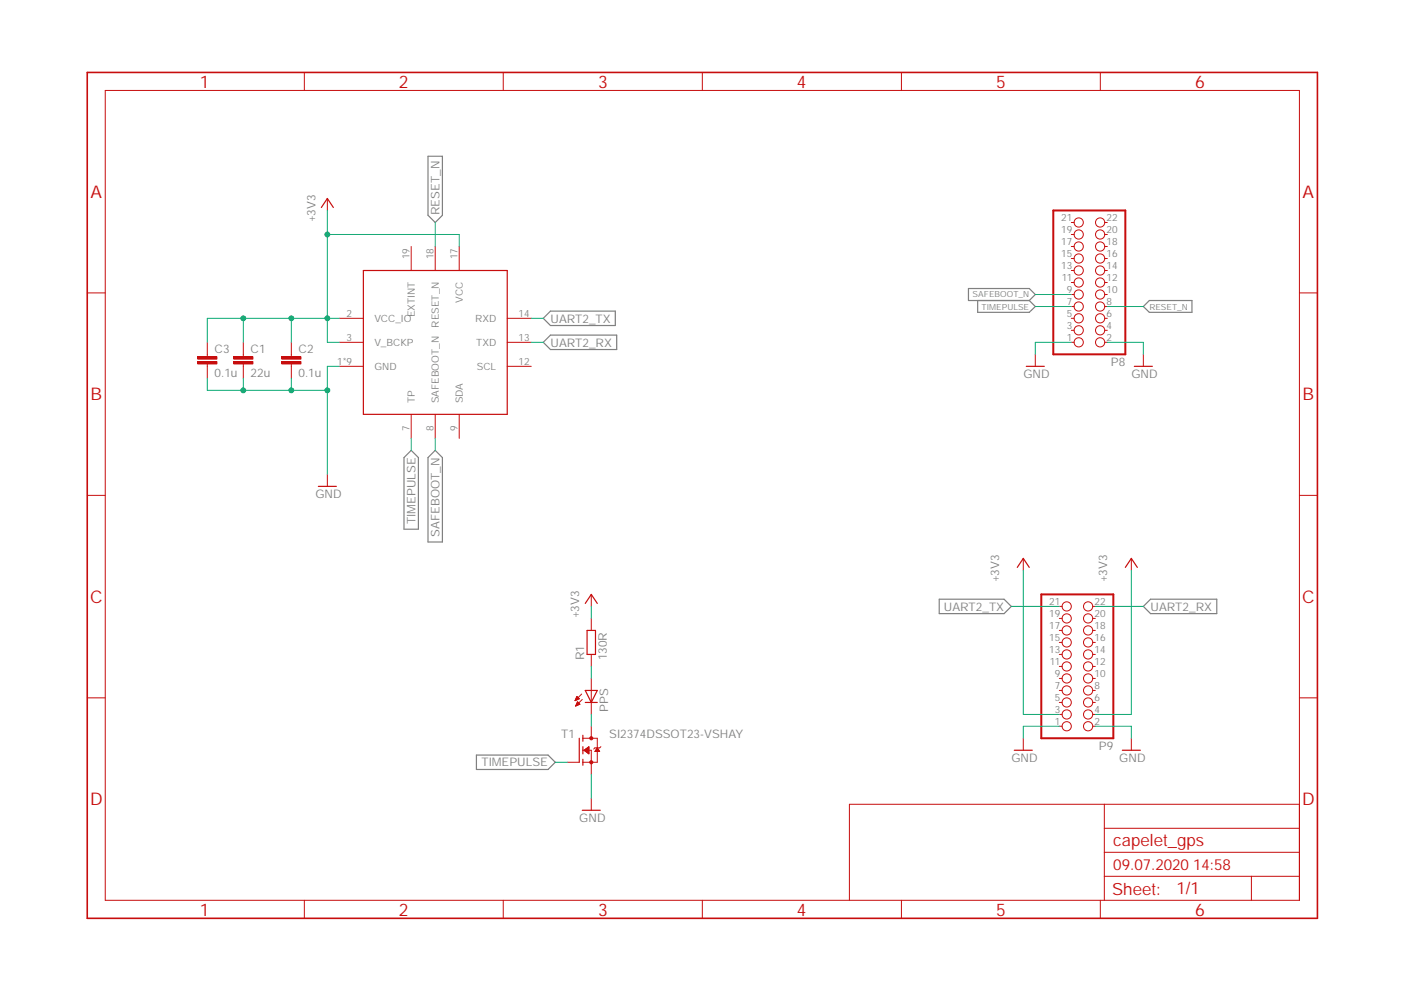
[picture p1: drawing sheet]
<?xml version="1.0" encoding="utf-8"?>
<!DOCTYPE eagle SYSTEM "eagle.dtd">
<eagle version="9.4.2">
<drawing>
<settings>
<setting alwaysvectorfont="no"/>
<setting verticaltext="up"/>
</settings>
<grid distance="0.1" unitdist="inch" unit="inch" style="lines" multiple="1" display="no" altdistance="0.01" altunitdist="inch" altunit="inch"/>
<schematic xreflabel="%F%N/%S.%C%R" xrefpart="/%S.%C%R">
<libraries>
<library name="shepherd">
<symbols>
<symbol name="SAM-M8Q">
<wire x1="0" y1="0" x2="30.48" y2="0" width="0.254" layer="94"/>
<wire x1="30.48" y1="0" x2="30.48" y2="30.48" width="0.254" layer="94"/>
<wire x1="30.48" y1="30.48" x2="0" y2="30.48" width="0.254" layer="94"/>
<wire x1="0" y1="30.48" x2="0" y2="0" width="0.254" layer="94"/>
<pin name="VCC_IO" x="-5.08" y="20.32" length="middle"/>
<pin name="V_BCKP" x="-5.08" y="15.24" length="middle"/>
<pin name="GND" x="-5.08" y="10.16" length="middle"/>
<pin name="TP" x="10.16" y="-5.08" length="middle" rot="R90"/>
<pin name="SAFEBOOT_N" x="15.24" y="-5.08" length="middle" rot="R90"/>
<pin name="SDA" x="20.32" y="-5.08" length="middle" rot="R90"/>
<pin name="SCL" x="35.56" y="10.16" length="middle" rot="R180"/>
<pin name="TXD" x="35.56" y="15.24" length="middle" rot="R180"/>
<pin name="RXD" x="35.56" y="20.32" length="middle" rot="R180"/>
<pin name="VCC" x="20.32" y="35.56" length="middle" rot="R270"/>
<pin name="RESET_N" x="15.24" y="35.56" length="middle" rot="R270"/>
<pin name="EXTINT" x="10.16" y="35.56" length="middle" rot="R270"/>
</symbol>
<symbol name="N-MOSFET">
<wire x1="0.762" y1="0.762" x2="0.762" y2="0" width="0.254" layer="94"/>
<wire x1="0.762" y1="0" x2="0.762" y2="-0.762" width="0.254" layer="94"/>
<wire x1="0.762" y1="3.175" x2="0.762" y2="2.54" width="0.254" layer="94"/>
<wire x1="0.762" y1="2.54" x2="0.762" y2="1.905" width="0.254" layer="94"/>
<wire x1="0.762" y1="0" x2="2.54" y2="0" width="0.1524" layer="94"/>
<wire x1="2.54" y1="0" x2="2.54" y2="-2.54" width="0.1524" layer="94"/>
<wire x1="0.762" y1="-1.905" x2="0.762" y2="-2.54" width="0.254" layer="94"/>
<wire x1="0.762" y1="-2.54" x2="0.762" y2="-3.175" width="0.254" layer="94"/>
<wire x1="0" y1="2.54" x2="0" y2="-2.54" width="0.254" layer="94"/>
<wire x1="2.54" y1="-2.54" x2="0.762" y2="-2.54" width="0.1524" layer="94"/>
<wire x1="3.81" y1="2.54" x2="3.81" y2="0.508" width="0.1524" layer="94"/>
<wire x1="3.81" y1="0.508" x2="3.81" y2="-2.54" width="0.1524" layer="94"/>
<wire x1="2.54" y1="-2.54" x2="3.81" y2="-2.54" width="0.1524" layer="94"/>
<wire x1="0.762" y1="2.54" x2="3.81" y2="2.54" width="0.1524" layer="94"/>
<wire x1="4.572" y1="0.762" x2="4.318" y2="0.508" width="0.1524" layer="94"/>
<wire x1="4.318" y1="0.508" x2="3.81" y2="0.508" width="0.1524" layer="94"/>
<wire x1="3.81" y1="0.508" x2="3.302" y2="0.508" width="0.1524" layer="94"/>
<wire x1="3.302" y1="0.508" x2="3.048" y2="0.254" width="0.1524" layer="94"/>
<circle x="2.54" y="-2.54" radius="0.3592" width="0" layer="94"/>
<circle x="2.54" y="2.54" radius="0.3592" width="0" layer="94"/>
<text x="-11.43" y="0" size="1.778" layer="96">&gt;VALUE</text>
<text x="-11.43" y="2.54" size="1.778" layer="95">&gt;NAME</text>
<pin name="S" x="2.54" y="-5.08" visible="off" length="short" direction="pas" rot="R90"/>
<pin name="G" x="-2.54" y="-2.54" visible="off" length="short" direction="pas"/>
<pin name="D" x="2.54" y="5.08" visible="off" length="short" direction="pas" rot="R270"/>
<polygon width="0.1524" layer="94">
<vertex x="3.81" y="0.508"/>
<vertex x="3.302" y="-0.254"/>
<vertex x="4.318" y="-0.254"/>
</polygon>
<polygon width="0.1524" layer="94">
<vertex x="1.016" y="0"/>
<vertex x="2.032" y="0.762"/>
<vertex x="2.032" y="-0.762"/>
</polygon>
</symbol>
<symbol name="LED">
<wire x1="1.27" y1="0" x2="0" y2="-2.54" width="0.254" layer="94"/>
<wire x1="0" y1="-2.54" x2="-1.27" y2="0" width="0.254" layer="94"/>
<wire x1="1.27" y1="-2.54" x2="0" y2="-2.54" width="0.254" layer="94"/>
<wire x1="0" y1="-2.54" x2="-1.27" y2="-2.54" width="0.254" layer="94"/>
<wire x1="1.27" y1="0" x2="0" y2="0" width="0.254" layer="94"/>
<wire x1="0" y1="0" x2="-1.27" y2="0" width="0.254" layer="94"/>
<wire x1="0" y1="0" x2="0" y2="-2.54" width="0.1524" layer="94"/>
<wire x1="-2.032" y1="-0.762" x2="-3.429" y2="-2.159" width="0.1524" layer="94"/>
<wire x1="-1.905" y1="-1.905" x2="-3.302" y2="-3.302" width="0.1524" layer="94"/>
<text x="3.556" y="-4.572" size="1.778" layer="95" rot="R90">&gt;NAME</text>
<pin name="C" x="0" y="-5.08" visible="off" length="short" direction="pas" rot="R90"/>
<pin name="A" x="0" y="2.54" visible="off" length="short" direction="pas" rot="R270"/>
<polygon width="0.1524" layer="94">
<vertex x="-3.429" y="-2.159"/>
<vertex x="-3.048" y="-1.27"/>
<vertex x="-2.54" y="-1.778"/>
</polygon>
<polygon width="0.1524" layer="94">
<vertex x="-3.302" y="-3.302"/>
<vertex x="-2.921" y="-2.413"/>
<vertex x="-2.413" y="-2.921"/>
</polygon>
</symbol>
<symbol name="R-EU">
<wire x1="-2.54" y1="-0.889" x2="2.54" y2="-0.889" width="0.254" layer="94"/>
<wire x1="2.54" y1="0.889" x2="-2.54" y2="0.889" width="0.254" layer="94"/>
<wire x1="2.54" y1="-0.889" x2="2.54" y2="0.889" width="0.254" layer="94"/>
<wire x1="-2.54" y1="-0.889" x2="-2.54" y2="0.889" width="0.254" layer="94"/>
<text x="-3.81" y="1.4986" size="1.778" layer="95">&gt;NAME</text>
<text x="-3.81" y="-3.302" size="1.778" layer="96">&gt;VALUE</text>
<pin name="2" x="5.08" y="0" visible="off" length="short" direction="pas" swaplevel="1" rot="R180"/>
<pin name="1" x="-5.08" y="0" visible="off" length="short" direction="pas" swaplevel="1"/>
</symbol>
<symbol name="C-EU">
<wire x1="0" y1="0" x2="0" y2="-0.508" width="0.1524" layer="94"/>
<wire x1="0" y1="-2.54" x2="0" y2="-2.032" width="0.1524" layer="94"/>
<text x="1.524" y="0.381" size="1.778" layer="95">&gt;NAME</text>
<text x="1.524" y="-4.699" size="1.778" layer="96">&gt;VALUE</text>
<rectangle x1="-2.032" y1="-2.032" x2="2.032" y2="-1.524" layer="94"/>
<rectangle x1="-2.032" y1="-1.016" x2="2.032" y2="-0.508" layer="94"/>
<pin name="1" x="0" y="2.54" visible="off" length="short" direction="pas" swaplevel="1" rot="R270"/>
<pin name="2" x="0" y="-5.08" visible="off" length="short" direction="pas" swaplevel="1" rot="R90"/>
</symbol>
<symbol name="PINH2X11">
<wire x1="-6.35" y1="-15.24" x2="8.89" y2="-15.24" width="0.4064" layer="94"/>
<wire x1="8.89" y1="-15.24" x2="8.89" y2="15.24" width="0.4064" layer="94"/>
<wire x1="8.89" y1="15.24" x2="-6.35" y2="15.24" width="0.4064" layer="94"/>
<wire x1="-6.35" y1="15.24" x2="-6.35" y2="-15.24" width="0.4064" layer="94"/>
<text x="-6.35" y="15.875" size="1.778" layer="95">&gt;NAME</text>
<text x="-6.35" y="-17.78" size="1.778" layer="96">&gt;VALUE</text>
<pin name="1" x="-2.54" y="12.7" visible="pad" length="short" direction="pas" function="dot"/>
<pin name="2" x="5.08" y="12.7" visible="pad" length="short" direction="pas" function="dot" rot="R180"/>
<pin name="3" x="-2.54" y="10.16" visible="pad" length="short" direction="pas" function="dot"/>
<pin name="4" x="5.08" y="10.16" visible="pad" length="short" direction="pas" function="dot" rot="R180"/>
<pin name="5" x="-2.54" y="7.62" visible="pad" length="short" direction="pas" function="dot"/>
<pin name="6" x="5.08" y="7.62" visible="pad" length="short" direction="pas" function="dot" rot="R180"/>
<pin name="7" x="-2.54" y="5.08" visible="pad" length="short" direction="pas" function="dot"/>
<pin name="8" x="5.08" y="5.08" visible="pad" length="short" direction="pas" function="dot" rot="R180"/>
<pin name="9" x="-2.54" y="2.54" visible="pad" length="short" direction="pas" function="dot"/>
<pin name="10" x="5.08" y="2.54" visible="pad" length="short" direction="pas" function="dot" rot="R180"/>
<pin name="11" x="-2.54" y="0" visible="pad" length="short" direction="pas" function="dot"/>
<pin name="12" x="5.08" y="0" visible="pad" length="short" direction="pas" function="dot" rot="R180"/>
<pin name="13" x="-2.54" y="-2.54" visible="pad" length="short" direction="pas" function="dot"/>
<pin name="14" x="5.08" y="-2.54" visible="pad" length="short" direction="pas" function="dot" rot="R180"/>
<pin name="15" x="-2.54" y="-5.08" visible="pad" length="short" direction="pas" function="dot"/>
<pin name="16" x="5.08" y="-5.08" visible="pad" length="short" direction="pas" function="dot" rot="R180"/>
<pin name="17" x="-2.54" y="-7.62" visible="pad" length="short" direction="pas" function="dot"/>
<pin name="18" x="5.08" y="-7.62" visible="pad" length="short" direction="pas" function="dot" rot="R180"/>
<pin name="19" x="-2.54" y="-10.16" visible="pad" length="short" direction="pas" function="dot"/>
<pin name="20" x="5.08" y="-10.16" visible="pad" length="short" direction="pas" function="dot" rot="R180"/>
<pin name="21" x="-2.54" y="-12.7" visible="pad" length="short" direction="pas" function="dot"/>
<pin name="22" x="5.08" y="-12.7" visible="pad" length="short" direction="pas" function="dot" rot="R180"/>
</symbol>
</symbols>
<devicesets>
<deviceset name="SAM-M8Q" prefix="IC">
<gates>
<gate name="G$1" symbol="SAM-M8Q" x="0" y="0"/>
</gates>
<devices>
<device name="" package="SAM-M8Q">
<connects>
<connect gate="G$1" pin="EXTINT" pad="19"/>
<connect gate="G$1" pin="GND" pad="1 4 5 6 10 11 15 16 20"/>
<connect gate="G$1" pin="RESET_N" pad="18"/>
<connect gate="G$1" pin="RXD" pad="14"/>
<connect gate="G$1" pin="SAFEBOOT_N" pad="8"/>
<connect gate="G$1" pin="SCL" pad="12"/>
<connect gate="G$1" pin="SDA" pad="9"/>
<connect gate="G$1" pin="TP" pad="7"/>
<connect gate="G$1" pin="TXD" pad="13"/>
<connect gate="G$1" pin="VCC" pad="17"/>
<connect gate="G$1" pin="VCC_IO" pad="2"/>
<connect gate="G$1" pin="V_BCKP" pad="3"/>
</connects>
<technologies>
<technology name=""/>
</technologies>
</device>
</devices>
</deviceset>
<deviceset name="SI2374DS" prefix="T">
<gates>
<gate name="G$1" symbol="N-MOSFET" x="5.08" y="5.08"/>
</gates>
<devices>
<device name="" package="SOT23">
<connects>
<connect gate="G$1" pin="D" pad="3"/>
<connect gate="G$1" pin="G" pad="1"/>
<connect gate="G$1" pin="S" pad="2"/>
</connects>
<technologies>
<technology name=""/>
</technologies>
</device>
<device name="SOT23-VSHAY" package="SOT95P237X112-3">
<connects>
<connect gate="G$1" pin="D" pad="3"/>
<connect gate="G$1" pin="G" pad="1"/>
<connect gate="G$1" pin="S" pad="2"/>
</connects>
<package3dinstances>
<package3dinstance package3d_urn="urn:adsk.eagle:package:5032659/1"/>
</package3dinstances>
<technologies>
<technology name=""/>
</technologies>
</device>
</devices>
</deviceset>
<deviceset name="598-8130-107F" prefix="LED">
<gates>
<gate name="A" symbol="LED" x="2.54" y="5.08"/>
</gates>
<devices>
<device name="LED_0805" package="LEDC2012X75">
<connects>
<connect gate="A" pin="A" pad="2"/>
<connect gate="A" pin="C" pad="1"/>
</connects>
<package3dinstances>
<package3dinstance package3d_urn="urn:adsk.eagle:package:5033917/1"/>
</package3dinstances>
<technologies>
<technology name=""/>
</technologies>
</device>
</devices>
</deviceset>
<deviceset name="R_SMD" prefix="R" uservalue="yes">
<gates>
<gate name="G$1" symbol="R-EU" x="5.08" y="2.54"/>
</gates>
<devices>
<device name="0402" package="RESC1005X40">
<connects>
<connect gate="G$1" pin="1" pad="1"/>
<connect gate="G$1" pin="2" pad="2"/>
</connects>
<package3dinstances>
<package3dinstance package3d_urn="urn:adsk.eagle:package:4924763/1"/>
</package3dinstances>
<technologies>
<technology name=""/>
</technologies>
</device>
<device name="0603" package="RESC1608X55">
<connects>
<connect gate="G$1" pin="1" pad="1"/>
<connect gate="G$1" pin="2" pad="2"/>
</connects>
<package3dinstances>
<package3dinstance package3d_urn="urn:adsk.eagle:package:4930386/1"/>
</package3dinstances>
<technologies>
<technology name=""/>
</technologies>
</device>
<device name="0805" package="RESC2012X65">
<connects>
<connect gate="G$1" pin="1" pad="1"/>
<connect gate="G$1" pin="2" pad="2"/>
</connects>
<technologies>
<technology name=""/>
</technologies>
</device>
<device name="0201" package="RESC0603X26">
<connects>
<connect gate="G$1" pin="1" pad="1"/>
<connect gate="G$1" pin="2" pad="2"/>
</connects>
<package3dinstances>
<package3dinstance package3d_urn="urn:adsk.eagle:package:12524986/1"/>
</package3dinstances>
<technologies>
<technology name=""/>
</technologies>
</device>
</devices>
</deviceset>
<deviceset name="C_SMD" prefix="C" uservalue="yes">
<gates>
<gate name="G$1" symbol="C-EU" x="2.54" y="5.08"/>
</gates>
<devices>
<device name="0603" package="CAPC1608X95">
<connects>
<connect gate="G$1" pin="1" pad="1"/>
<connect gate="G$1" pin="2" pad="2"/>
</connects>
<package3dinstances>
<package3dinstance package3d_urn="urn:adsk.eagle:package:4925888/1"/>
</package3dinstances>
<technologies>
<technology name=""/>
</technologies>
</device>
<device name="1210" package="CAPC3225X280">
<connects>
<connect gate="G$1" pin="1" pad="1"/>
<connect gate="G$1" pin="2" pad="2"/>
</connects>
<package3dinstances>
<package3dinstance package3d_urn="urn:adsk.eagle:package:4926069/1"/>
</package3dinstances>
<technologies>
<technology name=""/>
</technologies>
</device>
<device name="0805" package="CAPC2012X145">
<connects>
<connect gate="G$1" pin="1" pad="1"/>
<connect gate="G$1" pin="2" pad="2"/>
</connects>
<package3dinstances>
<package3dinstance package3d_urn="urn:adsk.eagle:package:4930364/1"/>
</package3dinstances>
<technologies>
<technology name=""/>
</technologies>
</device>
<device name="0402" package="CAPC1005X55">
<connects>
<connect gate="G$1" pin="1" pad="1"/>
<connect gate="G$1" pin="2" pad="2"/>
</connects>
<package3dinstances>
<package3dinstance package3d_urn="urn:adsk.eagle:package:4930370/1"/>
</package3dinstances>
<technologies>
<technology name=""/>
</technologies>
</device>
<device name="0201" package="CAPC0603X33">
<connects>
<connect gate="G$1" pin="1" pad="1"/>
<connect gate="G$1" pin="2" pad="2"/>
</connects>
<package3dinstances>
<package3dinstance package3d_urn="urn:adsk.eagle:package:12525021/1"/>
</package3dinstances>
<technologies>
<technology name=""/>
</technologies>
</device>
</devices>
</deviceset>
<deviceset name="PINHD-2X11" prefix="JP" uservalue="yes">
<gates>
<gate name="A" symbol="PINH2X11" x="0" y="0"/>
</gates>
<devices>
<device name="" package="2X11">
<connects>
<connect gate="A" pin="1" pad="2"/>
<connect gate="A" pin="10" pad="9"/>
<connect gate="A" pin="11" pad="12"/>
<connect gate="A" pin="12" pad="11"/>
<connect gate="A" pin="13" pad="14"/>
<connect gate="A" pin="14" pad="13"/>
<connect gate="A" pin="15" pad="16"/>
<connect gate="A" pin="16" pad="15"/>
<connect gate="A" pin="17" pad="18"/>
<connect gate="A" pin="18" pad="17"/>
<connect gate="A" pin="19" pad="20"/>
<connect gate="A" pin="2" pad="1"/>
<connect gate="A" pin="20" pad="19"/>
<connect gate="A" pin="21" pad="22"/>
<connect gate="A" pin="22" pad="21"/>
<connect gate="A" pin="3" pad="4"/>
<connect gate="A" pin="4" pad="3"/>
<connect gate="A" pin="5" pad="6"/>
<connect gate="A" pin="6" pad="5"/>
<connect gate="A" pin="7" pad="8"/>
<connect gate="A" pin="8" pad="7"/>
<connect gate="A" pin="9" pad="10"/>
</connects>
<package3dinstances>
<package3dinstance package3d_urn="urn:adsk.eagle:package:22419/2"/>
</package3dinstances>
<technologies>
<technology name=""/>
</technologies>
</device>
</devices>
</deviceset>
</devicesets>
</library>
<library name="supply1">
<symbols>
<symbol name="+3V3">
<wire x1="1.27" y1="-1.905" x2="0" y2="0" width="0.254" layer="94"/>
<wire x1="0" y1="0" x2="-1.27" y2="-1.905" width="0.254" layer="94"/>
<text x="-2.54" y="-5.08" size="1.778" layer="96" rot="R90">&gt;VALUE</text>
<pin name="+3V3" x="0" y="-2.54" visible="off" length="short" direction="sup" rot="R90"/>
</symbol>
<symbol name="GND">
<wire x1="-1.905" y1="0" x2="1.905" y2="0" width="0.254" layer="94"/>
<text x="-2.54" y="-2.54" size="1.778" layer="96">&gt;VALUE</text>
<pin name="GND" x="0" y="2.54" visible="off" length="short" direction="sup" rot="R270"/>
</symbol>
</symbols>
<devicesets>
<deviceset name="+3V3" prefix="+3V3">
<gates>
<gate name="G$1" symbol="+3V3" x="0" y="0"/>
</gates>
<devices>
<device name="">
<technologies>
<technology name=""/>
</technologies>
</device>
</devices>
</deviceset>
<deviceset name="GND" prefix="GND">
<gates>
<gate name="1" symbol="GND" x="0" y="0"/>
</gates>
<devices>
<device name="">
<technologies>
<technology name=""/>
</technologies>
</device>
</devices>
</deviceset>
</devicesets>
</library>
<library name="frames">
<symbols>
<symbol name="A4L-LOC">
<wire x1="256.54" y1="3.81" x2="256.54" y2="8.89" width="0.1016" layer="94"/>
<wire x1="256.54" y1="8.89" x2="256.54" y2="13.97" width="0.1016" layer="94"/>
<wire x1="256.54" y1="13.97" x2="256.54" y2="19.05" width="0.1016" layer="94"/>
<wire x1="256.54" y1="19.05" x2="256.54" y2="24.13" width="0.1016" layer="94"/>
<wire x1="161.29" y1="3.81" x2="161.29" y2="24.13" width="0.1016" layer="94"/>
<wire x1="161.29" y1="24.13" x2="215.265" y2="24.13" width="0.1016" layer="94"/>
<wire x1="215.265" y1="24.13" x2="256.54" y2="24.13" width="0.1016" layer="94"/>
<wire x1="246.38" y1="3.81" x2="246.38" y2="8.89" width="0.1016" layer="94"/>
<wire x1="246.38" y1="8.89" x2="256.54" y2="8.89" width="0.1016" layer="94"/>
<wire x1="246.38" y1="8.89" x2="215.265" y2="8.89" width="0.1016" layer="94"/>
<wire x1="215.265" y1="8.89" x2="215.265" y2="3.81" width="0.1016" layer="94"/>
<wire x1="215.265" y1="8.89" x2="215.265" y2="13.97" width="0.1016" layer="94"/>
<wire x1="215.265" y1="13.97" x2="256.54" y2="13.97" width="0.1016" layer="94"/>
<wire x1="215.265" y1="13.97" x2="215.265" y2="19.05" width="0.1016" layer="94"/>
<wire x1="215.265" y1="19.05" x2="256.54" y2="19.05" width="0.1016" layer="94"/>
<wire x1="215.265" y1="19.05" x2="215.265" y2="24.13" width="0.1016" layer="94"/>
<text x="217.17" y="15.24" size="2.54" layer="94">&gt;DRAWING_NAME</text>
<text x="217.17" y="10.16" size="2.286" layer="94">&gt;LAST_DATE_TIME</text>
<text x="230.505" y="5.08" size="2.54" layer="94">&gt;SHEET</text>
<text x="216.916" y="4.953" size="2.54" layer="94">Sheet:</text>
<frame x1="0" y1="0" x2="260.35" y2="179.07" columns="6" rows="4" layer="94"/>
</symbol>
</symbols>
<devicesets>
<deviceset name="A4L-LOC" prefix="FRAME" uservalue="yes">
<gates>
<gate name="G$1" symbol="A4L-LOC" x="0" y="0"/>
</gates>
<devices>
<device name="">
<technologies>
<technology name=""/>
</technologies>
</device>
</devices>
</deviceset>
</devicesets>
</library>
</libraries>
<attributes>
</attributes>
<variantdefs>
</variantdefs>
<classes>
<class number="0" name="default" width="0" drill="0">
</class>
</classes>
<parts>
<part name="IC1" library="shepherd" deviceset="SAM-M8Q" device=""/>
<part name="+3V1" library="supply1" deviceset="+3V3" device=""/>
<part name="GND1" library="supply1" deviceset="GND" device=""/>
<part name="+3V2" library="supply1" deviceset="+3V3" device=""/>
<part name="+3V3" library="supply1" deviceset="+3V3" device=""/>
<part name="GND2" library="supply1" deviceset="GND" device=""/>
<part name="GND3" library="supply1" deviceset="GND" device=""/>
<part name="T1" library="shepherd" deviceset="SI2374DS" device="SOT23-VSHAY" package3d_urn="urn:adsk.eagle:package:5032659/1"/>
<part name="PPS" library="shepherd" deviceset="598-8130-107F" device="LED_0805" package3d_urn="urn:adsk.eagle:package:5033917/1"/>
<part name="R1" library="shepherd" deviceset="R_SMD" device="0805" value="130R"/>
<part name="+3V4" library="supply1" deviceset="+3V3" device=""/>
<part name="GND4" library="supply1" deviceset="GND" device=""/>
<part name="C1" library="shepherd" deviceset="C_SMD" device="1210" package3d_urn="urn:adsk.eagle:package:4926069/1" value="22u"/>
<part name="C2" library="shepherd" deviceset="C_SMD" device="0805" package3d_urn="urn:adsk.eagle:package:4930364/1" value="0.1u"/>
<part name="C3" library="shepherd" deviceset="C_SMD" device="0805" package3d_urn="urn:adsk.eagle:package:4930364/1" value="0.1u"/>
<part name="FRAME1" library="frames" deviceset="A4L-LOC" device=""/>
<part name="GND5" library="supply1" deviceset="GND" device=""/>
<part name="GND6" library="supply1" deviceset="GND" device=""/>
<part name="P8" library="shepherd" deviceset="PINHD-2X11" device="" package3d_urn="urn:adsk.eagle:package:22419/2"/>
<part name="P9" library="shepherd" deviceset="PINHD-2X11" device="" package3d_urn="urn:adsk.eagle:package:22419/2"/>
</parts>
<sheets>
<sheet>
<plain>
</plain>
<instances>
<instance part="IC1" gate="G$1" x="58.42" y="106.68" smashed="yes"/>
<instance part="+3V1" gate="G$1" x="50.8" y="152.4" smashed="yes">
<attribute name="VALUE" x="48.26" y="147.32" size="1.778" layer="96" rot="R90"/>
</instance>
<instance part="GND1" gate="1" x="50.8" y="91.44" smashed="yes">
<attribute name="VALUE" x="48.26" y="88.9" size="1.778" layer="96"/>
</instance>
<instance part="+3V2" gate="G$1" x="198.12" y="76.2" smashed="yes">
<attribute name="VALUE" x="193.04" y="71.12" size="1.778" layer="96" rot="R90"/>
</instance>
<instance part="+3V3" gate="G$1" x="220.98" y="76.2" smashed="yes">
<attribute name="VALUE" x="215.9" y="71.12" size="1.778" layer="96" rot="R90"/>
</instance>
<instance part="GND2" gate="1" x="220.98" y="35.56" smashed="yes">
<attribute name="VALUE" x="218.44" y="33.02" size="1.778" layer="96"/>
</instance>
<instance part="GND3" gate="1" x="198.12" y="35.56" smashed="yes">
<attribute name="VALUE" x="195.58" y="33.02" size="1.778" layer="96"/>
</instance>
<instance part="T1" gate="G$1" x="104.14" y="35.56" smashed="yes">
<attribute name="VALUE" x="110.49" y="38.1" size="1.778" layer="96"/>
<attribute name="NAME" x="100.33" y="38.1" size="1.778" layer="95"/>
</instance>
<instance part="PPS" gate="A" x="106.68" y="48.26" smashed="yes">
<attribute name="NAME" x="110.236" y="43.688" size="1.778" layer="95" rot="R90"/>
</instance>
<instance part="R1" gate="G$1" x="106.68" y="58.42" smashed="yes" rot="R90">
<attribute name="NAME" x="105.1814" y="54.61" size="1.778" layer="95" rot="R90"/>
<attribute name="VALUE" x="109.982" y="54.61" size="1.778" layer="96" rot="R90"/>
</instance>
<instance part="+3V4" gate="G$1" x="106.68" y="68.58" smashed="yes">
<attribute name="VALUE" x="104.14" y="63.5" size="1.778" layer="96" rot="R90"/>
</instance>
<instance part="GND4" gate="1" x="106.68" y="22.86" smashed="yes">
<attribute name="VALUE" x="104.14" y="20.32" size="1.778" layer="96"/>
</instance>
<instance part="C1" gate="G$1" x="33.02" y="119.38" smashed="yes">
<attribute name="NAME" x="34.544" y="119.761" size="1.778" layer="95"/>
<attribute name="VALUE" x="34.544" y="114.681" size="1.778" layer="96"/>
</instance>
<instance part="C2" gate="G$1" x="43.18" y="119.38" smashed="yes">
<attribute name="NAME" x="44.704" y="119.761" size="1.778" layer="95"/>
<attribute name="VALUE" x="44.704" y="114.681" size="1.778" layer="96"/>
</instance>
<instance part="C3" gate="G$1" x="25.4" y="119.38" smashed="yes">
<attribute name="NAME" x="26.924" y="119.761" size="1.778" layer="95"/>
<attribute name="VALUE" x="26.924" y="114.681" size="1.778" layer="96"/>
</instance>
<instance part="FRAME1" gate="G$1" x="0" y="0" smashed="yes">
<attribute name="DRAWING_NAME" x="217.17" y="15.24" size="2.54" layer="94"/>
<attribute name="LAST_DATE_TIME" x="217.17" y="10.16" size="2.286" layer="94"/>
<attribute name="SHEET" x="230.505" y="5.08" size="2.54" layer="94"/>
</instance>
<instance part="GND5" gate="1" x="223.52" y="116.84" smashed="yes">
<attribute name="VALUE" x="220.98" y="114.3" size="1.778" layer="96"/>
</instance>
<instance part="GND6" gate="1" x="200.66" y="116.84" smashed="yes">
<attribute name="VALUE" x="198.12" y="114.3" size="1.778" layer="96"/>
</instance>
<instance part="P8" gate="A" x="213.36" y="134.62" smashed="yes" rot="R180">
<attribute name="NAME" x="219.71" y="118.745" size="1.778" layer="95" rot="R180"/>
<attribute name="VALUE" x="219.71" y="152.4" size="1.778" layer="96" rot="R180"/>
</instance>
<instance part="P9" gate="A" x="210.82" y="53.34" smashed="yes" rot="R180">
<attribute name="NAME" x="217.17" y="37.465" size="1.778" layer="95" rot="R180"/>
<attribute name="VALUE" x="217.17" y="71.12" size="1.778" layer="96" rot="R180"/>
</instance>
</instances>
<busses>
</busses>
<nets>
<net name="+3V3" class="0">
<segment>
<pinref part="IC1" gate="G$1" pin="VCC_IO"/>
<pinref part="+3V1" gate="G$1" pin="+3V3"/>
<wire x1="53.34" y1="127" x2="50.8" y2="127" width="0.1524" layer="91"/>
<wire x1="50.8" y1="127" x2="50.8" y2="144.78" width="0.1524" layer="91"/>
<pinref part="IC1" gate="G$1" pin="V_BCKP"/>
<wire x1="50.8" y1="144.78" x2="50.8" y2="149.86" width="0.1524" layer="91"/>
<wire x1="53.34" y1="121.92" x2="50.8" y2="121.92" width="0.1524" layer="91"/>
<wire x1="50.8" y1="121.92" x2="50.8" y2="127" width="0.1524" layer="91"/>
<junction x="50.8" y="127"/>
<pinref part="IC1" gate="G$1" pin="VCC"/>
<wire x1="78.74" y1="142.24" x2="78.74" y2="144.78" width="0.1524" layer="91"/>
<wire x1="78.74" y1="144.78" x2="50.8" y2="144.78" width="0.1524" layer="91"/>
<junction x="50.8" y="144.78"/>
<pinref part="C1" gate="G$1" pin="1"/>
<wire x1="33.02" y1="121.92" x2="33.02" y2="127" width="0.1524" layer="91"/>
<wire x1="33.02" y1="127" x2="43.18" y2="127" width="0.1524" layer="91"/>
<pinref part="C2" gate="G$1" pin="1"/>
<wire x1="43.18" y1="127" x2="50.8" y2="127" width="0.1524" layer="91"/>
<wire x1="43.18" y1="121.92" x2="43.18" y2="127" width="0.1524" layer="91"/>
<junction x="43.18" y="127"/>
<pinref part="C3" gate="G$1" pin="1"/>
<wire x1="25.4" y1="121.92" x2="25.4" y2="127" width="0.1524" layer="91"/>
<wire x1="25.4" y1="127" x2="33.02" y2="127" width="0.1524" layer="91"/>
<junction x="33.02" y="127"/>
</segment>
<segment>
<pinref part="R1" gate="G$1" pin="2"/>
<pinref part="+3V4" gate="G$1" pin="+3V3"/>
<wire x1="106.68" y1="63.5" x2="106.68" y2="66.04" width="0.1524" layer="91"/>
</segment>
<segment>
<pinref part="+3V2" gate="G$1" pin="+3V3"/>
<wire x1="198.12" y1="43.18" x2="198.12" y2="73.66" width="0.1524" layer="91"/>
<pinref part="P9" gate="A" pin="4"/>
<wire x1="198.12" y1="43.18" x2="205.74" y2="43.18" width="0.1524" layer="91"/>
</segment>
<segment>
<pinref part="+3V3" gate="G$1" pin="+3V3"/>
<wire x1="220.98" y1="43.18" x2="220.98" y2="73.66" width="0.1524" layer="91"/>
<pinref part="P9" gate="A" pin="3"/>
<wire x1="220.98" y1="43.18" x2="213.36" y2="43.18" width="0.1524" layer="91"/>
</segment>
</net>
<net name="GND" class="0">
<segment>
<pinref part="IC1" gate="G$1" pin="GND"/>
<wire x1="53.34" y1="116.84" x2="50.8" y2="116.84" width="0.1524" layer="91"/>
<pinref part="GND1" gate="1" pin="GND"/>
<wire x1="50.8" y1="116.84" x2="50.8" y2="111.76" width="0.1524" layer="91"/>
<pinref part="C2" gate="G$1" pin="2"/>
<wire x1="50.8" y1="111.76" x2="50.8" y2="93.98" width="0.1524" layer="91"/>
<wire x1="43.18" y1="114.3" x2="43.18" y2="111.76" width="0.1524" layer="91"/>
<wire x1="43.18" y1="111.76" x2="50.8" y2="111.76" width="0.1524" layer="91"/>
<junction x="50.8" y="111.76"/>
<pinref part="C1" gate="G$1" pin="2"/>
<wire x1="33.02" y1="114.3" x2="33.02" y2="111.76" width="0.1524" layer="91"/>
<wire x1="33.02" y1="111.76" x2="43.18" y2="111.76" width="0.1524" layer="91"/>
<junction x="43.18" y="111.76"/>
<pinref part="C3" gate="G$1" pin="2"/>
<wire x1="33.02" y1="111.76" x2="25.4" y2="111.76" width="0.1524" layer="91"/>
<wire x1="25.4" y1="111.76" x2="25.4" y2="114.3" width="0.1524" layer="91"/>
<junction x="33.02" y="111.76"/>
</segment>
<segment>
<pinref part="GND3" gate="1" pin="GND"/>
<wire x1="198.12" y1="38.1" x2="198.12" y2="40.64" width="0.1524" layer="91"/>
<pinref part="P9" gate="A" pin="2"/>
<wire x1="198.12" y1="40.64" x2="205.74" y2="40.64" width="0.1524" layer="91"/>
</segment>
<segment>
<pinref part="GND2" gate="1" pin="GND"/>
<wire x1="220.98" y1="40.64" x2="220.98" y2="38.1" width="0.1524" layer="91"/>
<pinref part="P9" gate="A" pin="1"/>
<wire x1="220.98" y1="40.64" x2="213.36" y2="40.64" width="0.1524" layer="91"/>
</segment>
<segment>
<pinref part="GND4" gate="1" pin="GND"/>
<pinref part="T1" gate="G$1" pin="S"/>
<wire x1="106.68" y1="25.4" x2="106.68" y2="30.48" width="0.1524" layer="91"/>
</segment>
<segment>
<pinref part="GND6" gate="1" pin="GND"/>
<wire x1="200.66" y1="119.38" x2="200.66" y2="121.92" width="0.1524" layer="91"/>
<pinref part="P8" gate="A" pin="2"/>
<wire x1="200.66" y1="121.92" x2="208.28" y2="121.92" width="0.1524" layer="91"/>
</segment>
<segment>
<pinref part="GND5" gate="1" pin="GND"/>
<wire x1="223.52" y1="121.92" x2="223.52" y2="119.38" width="0.1524" layer="91"/>
<pinref part="P8" gate="A" pin="1"/>
<wire x1="223.52" y1="121.92" x2="215.9" y2="121.92" width="0.1524" layer="91"/>
</segment>
</net>
<net name="UART2_TX" class="0">
<segment>
<pinref part="IC1" gate="G$1" pin="RXD"/>
<wire x1="93.98" y1="127" x2="96.52" y2="127" width="0.1524" layer="91"/>
<label x="96.52" y="127" size="1.778" layer="95" xref="yes"/>
</segment>
<segment>
<label x="195.58" y="66.04" size="1.778" layer="95" rot="R180" xref="yes"/>
<pinref part="P9" gate="A" pin="22"/>
<wire x1="195.58" y1="66.04" x2="205.74" y2="66.04" width="0.1524" layer="91"/>
</segment>
</net>
<net name="UART2_RX" class="0">
<segment>
<pinref part="IC1" gate="G$1" pin="TXD"/>
<wire x1="93.98" y1="121.92" x2="96.52" y2="121.92" width="0.1524" layer="91"/>
<label x="96.52" y="121.92" size="1.778" layer="95" xref="yes"/>
</segment>
<segment>
<label x="223.52" y="66.04" size="1.778" layer="95" xref="yes"/>
<pinref part="P9" gate="A" pin="21"/>
<wire x1="223.52" y1="66.04" x2="213.36" y2="66.04" width="0.1524" layer="91"/>
</segment>
</net>
<net name="TIMEPULSE" class="0">
<segment>
<pinref part="IC1" gate="G$1" pin="TP"/>
<wire x1="68.58" y1="101.6" x2="68.58" y2="99.06" width="0.1524" layer="91"/>
<label x="68.58" y="99.06" size="1.778" layer="95" rot="R270" xref="yes"/>
</segment>
<segment>
<pinref part="T1" gate="G$1" pin="G"/>
<wire x1="101.6" y1="33.02" x2="99.06" y2="33.02" width="0.1524" layer="91"/>
<label x="99.06" y="33.02" size="1.778" layer="95" rot="R180" xref="yes"/>
</segment>
<segment>
<wire x1="208.28" y1="129.54" x2="200.66" y2="129.54" width="0.1524" layer="91"/>
<label x="200.66" y="129.54" size="1.27" layer="95" rot="R180" xref="yes"/>
<pinref part="P8" gate="A" pin="8"/>
</segment>
</net>
<net name="RESET_N" class="0">
<segment>
<pinref part="IC1" gate="G$1" pin="RESET_N"/>
<wire x1="73.66" y1="142.24" x2="73.66" y2="147.32" width="0.1524" layer="91"/>
<label x="73.66" y="147.32" size="1.778" layer="95" rot="R90" xref="yes"/>
</segment>
<segment>
<wire x1="215.9" y1="129.54" x2="223.52" y2="129.54" width="0.1524" layer="91"/>
<label x="223.52" y="129.54" size="1.27" layer="95" xref="yes"/>
<pinref part="P8" gate="A" pin="7"/>
</segment>
</net>
<net name="SAFEBOOT_N" class="0">
<segment>
<pinref part="IC1" gate="G$1" pin="SAFEBOOT_N"/>
<wire x1="73.66" y1="101.6" x2="73.66" y2="99.06" width="0.1524" layer="91"/>
<label x="73.66" y="99.06" size="1.778" layer="95" rot="R270" xref="yes"/>
</segment>
<segment>
<wire x1="208.28" y1="132.08" x2="200.66" y2="132.08" width="0.1524" layer="91"/>
<label x="200.66" y="132.08" size="1.27" layer="95" rot="R180" xref="yes"/>
<pinref part="P8" gate="A" pin="10"/>
</segment>
</net>
<net name="N$1" class="0">
<segment>
<pinref part="T1" gate="G$1" pin="D"/>
<pinref part="PPS" gate="A" pin="C"/>
<wire x1="106.68" y1="40.64" x2="106.68" y2="43.18" width="0.1524" layer="91"/>
</segment>
</net>
<net name="N$2" class="0">
<segment>
<pinref part="PPS" gate="A" pin="A"/>
<pinref part="R1" gate="G$1" pin="1"/>
<wire x1="106.68" y1="50.8" x2="106.68" y2="53.34" width="0.1524" layer="91"/>
</segment>
</net>
</nets>
</sheet>
</sheets>
</schematic>
</drawing>
<compatibility>
<note version="8.2" severity="warning">
Since Version 8.2, EAGLE supports online libraries. The ids
of those online libraries will not be understood (or retained)
with this version.
</note>
<note version="8.3" severity="warning">
Since Version 8.3, EAGLE supports URNs for individual library
assets (packages, symbols, and devices). The URNs of those assets
will not be understood (or retained) with this version.
</note>
<note version="8.3" severity="warning">
Since Version 8.3, EAGLE supports the association of 3D packages
with devices in libraries, schematics, and board files. Those 3D
packages will not be understood (or retained) with this version.
</note>
</compatibility>
</eagle>
